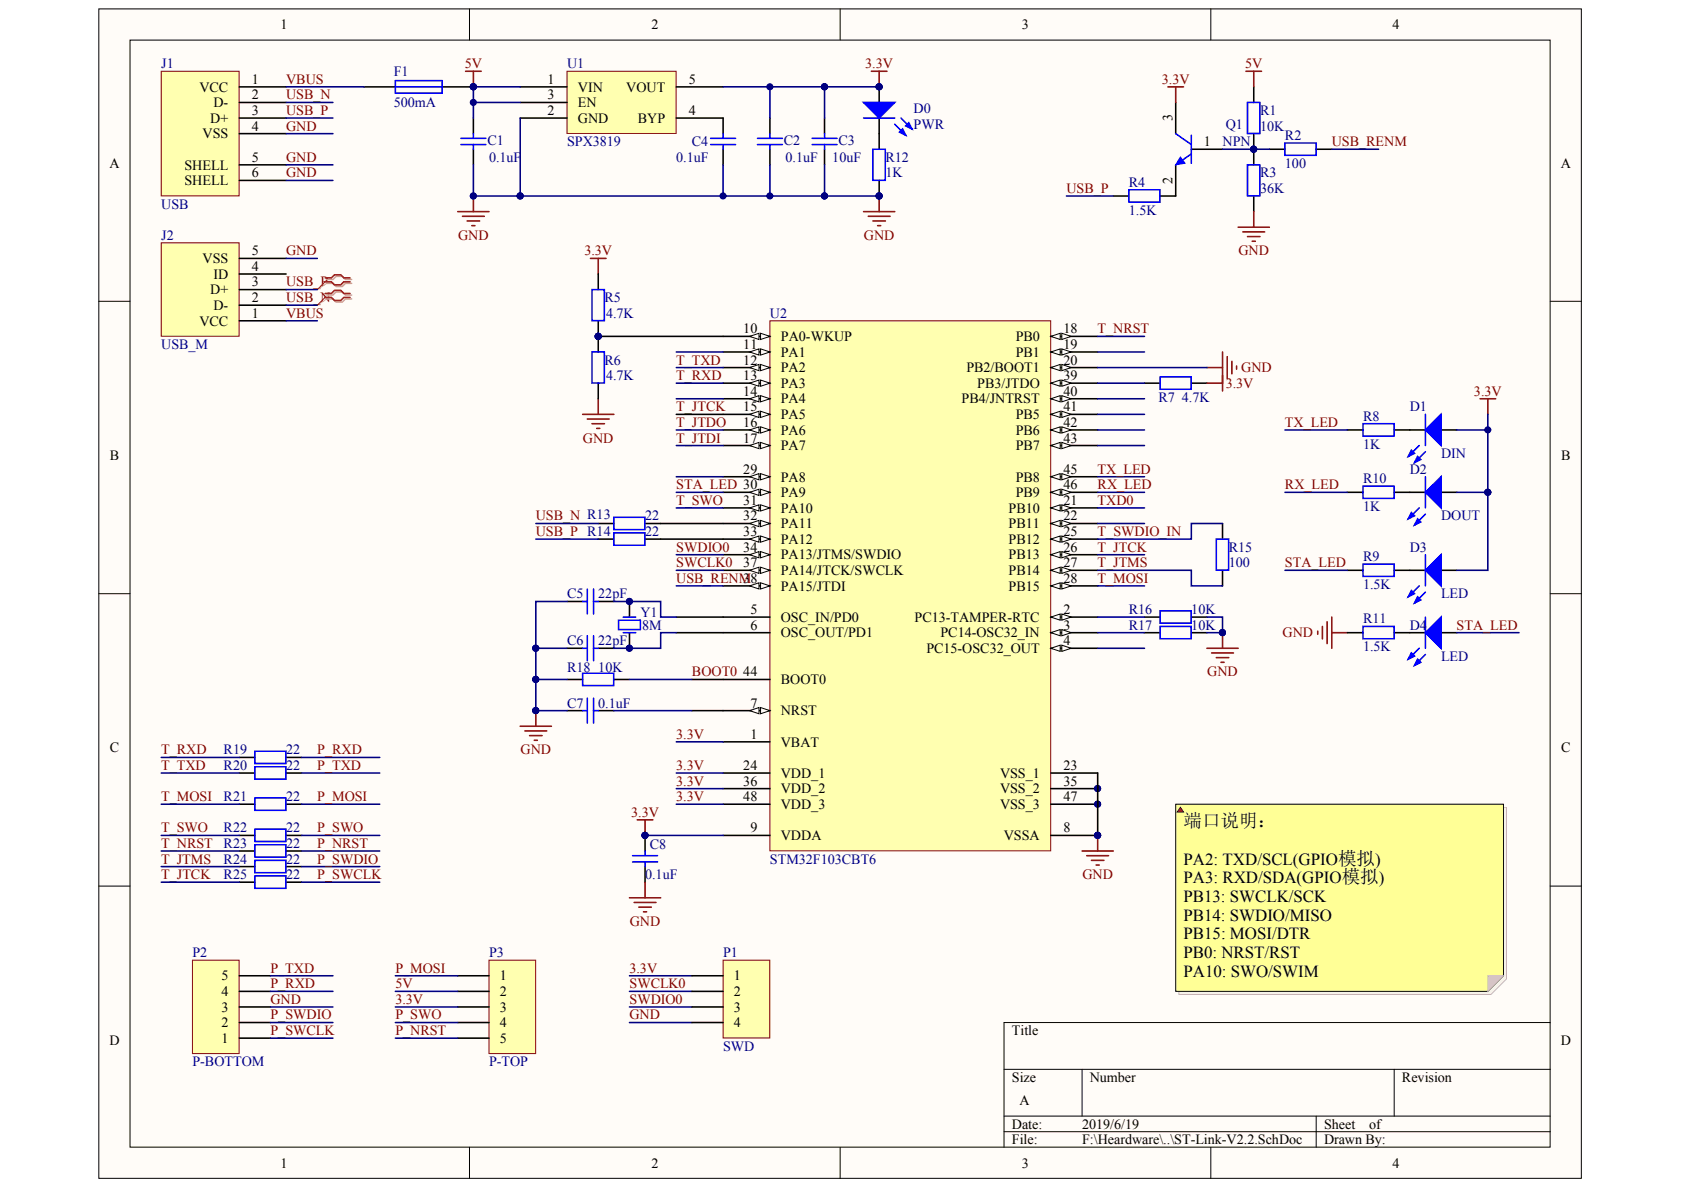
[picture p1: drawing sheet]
# Altium project ST-Link-V1.0.PrjPcb
1 sheet, 48 parts. Net scope: global (net labels, ports and power ports of the same name join across sheets).
Board file: ST-Link-V1.0.PcbDoc

## Sheet ST-Link-V1.0.SchDoc
size A

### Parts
C1  value 0.1uF  [C-0603]  (hidden comment: Cap)
C2  value 0.1uF  [C-0603]  (hidden comment: Cap)
C3  value 10uF  [C-0603]  (hidden comment: Cap)
C4  value 0.1uF  [C-0603]  (hidden comment: Cap)
C5  value 22pF  [C-0603]  (hidden comment: Cap)
C6  value 22pF  [C-0603]  (hidden comment: Cap)
C7  value 0.1uF  [C-0603]  (hidden comment: Cap)
C8  value 0.1uF  [C-0603]  (hidden comment: Cap)
D0  PWR  [SMT_LED_0603]
D1  DIN  [SMT_LED_0603]
D2  DOUT  [SMT_LED_0603]
D3  LED  [SMT_LED_0603]
D4  LED  [SMT_LED_0603]
F1  value 500mA  [0805-1]  (hidden comment: Fuse1)
J1  USB  [USB-B]
J2  USB_M  [USB_MICRO_5S_B]
P1  SWD  [SIP4-1.27]
P2  P-BOTTOM  [HEADER_5]
P3  P-TOP  [HEADER_5]
Q1  NPN  [SOT23-3]
R1  value 10K  [0603-1]  (hidden comment: Res1)
R2  value 100  [0603-1]  (hidden comment: Res1)
R3  value 36K  [0603-1]  (hidden comment: Res1)
R4  value 1.5K  [0603-1]  (hidden comment: Res1)
R5  value 4.7K  [0603-1]  (hidden comment: Res2)
R6  value 4.7K  [0603-1]  (hidden comment: Res2)
R7  value 4.7K  [0603-1]  (hidden comment: Res2)
R8  value 1K  [0603-1]  (hidden comment: Res2)
R9  value 1.5K  [0603-1]  (hidden comment: Res2)
R10  value 1K  [0603-1]  (hidden comment: Res2)
R11  value 1.5K  [0603-1]  (hidden comment: Res2)
R12  value 1K  [0603-1]  (hidden comment: Res2)
R13  value 22  [0603-1]  (hidden comment: Res2)
R14  value 22  [0603-1]  (hidden comment: Res2)
R15  value 100  [0603-1]  (hidden comment: Res2)
R16  value 10K  [0603-1]  (hidden comment: Res1)
R17  value 10K  [0603-1]  (hidden comment: Res1)
R18  value 10K  [0603-1]  (hidden comment: Res2)
R19  value 22  [0603-1]  (hidden comment: Res2)
R20  value 22  [0603-1]  (hidden comment: Res2)
R21  value 22  [0603-1]  (hidden comment: Res2)
R22  value 22  [0603-1]  (hidden comment: Res2)
R23  value 22  [0603-1]  (hidden comment: Res2)
R24  value 22  [0603-1]  (hidden comment: Res2)
R25  value 22  [0603-1]  (hidden comment: Res2)
U1  SPX3819  [SOT23-5]
U2  STM32F103CBT6  [LQFP48_N]
Y1  8M  [XAL5032 2-Leads]

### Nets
3.3V: C2.2 C3.2 C8.2 D0.1(A) D1.1(A) D2.1(A) D3.1(A) P1.1 P3.3 Q1.3(C) R5.2 R7.2 U1.5(VOUT) U2.1(VBAT) U2.9(VDDA) U2.24(VDD_1) U2.36(VDD_2) U2.48(VDD_3)
5V: C1.2 F1.2 P3.2 R1.1 U1.1(VIN) U1.3(EN)
GND: C1.1 C2.1 C3.1 C4.1 C5.1 C6.1 C7.1 C8.1 J1.4(VSS) J1.5(SHELL) J1.6(SHELL) J2.5(VSS) P1.4 P2.3 R3.2 R6.1 R11.1 R12.1 R16.2 R17.2 R18.1 U1.2(GND) U2.8(VSSA) U2.20(PB2/BOOT1) U2.23(VSS_1) U2.35(VSS_2) U2.47(VSS_3)
BOOT0: R18.2 U2.44(BOOT0)
P_MOSI: P3.1 R21.2
P_NRST: P3.5 R23.2
P_RXD: P2.4 R19.2
P_SWCLK: P2.1 R25.2
P_SWDIO: P2.2 R24.2
P_SWO: P3.4 R22.2
P_TXD: P2.5 R20.2
RX_LED: R10.1 U2.46(PB9)
STA_LED: D4.1(A) R9.2 U2.30(PA9)
SWCLK0: P1.2 U2.37(PA14/JTCK/SWCLK)
SWDIO0: P1.3 U2.34(PA13/JTMS/SWDIO)
T_JTCK: R25.1 U2.15(PA5) U2.26(PB13)
T_JTDI: U2.17(PA7)
T_JTDO: U2.16(PA6)
T_JTMS: R15.1 R24.1 U2.27(PB14)
T_MOSI: R21.1 U2.28(PB15)
T_NRST: R23.1 U2.18(PB0)
T_RXD: R19.1 U2.13(PA3)
T_SWDIO_IN: R15.2 U2.25(PB12)
T_SWO: R22.1 U2.31(PA10)
T_TXD: R20.1 U2.12(PA2)
TX_LED: R8.1 U2.45(PB8)
TXD0: U2.21(PB10)
USB_N: J1.2(D-) J2.2(D-) R13.1
USB_P: J1.3(D+) J2.3(D+) R4.2 R14.1
USB_RENM: R2.2 U2.38(PA15/JTDI)
VBUS: F1.1 J1.1(VCC) J2.1(VCC)
NetC4_2: C4.2 U1.4(BYP)
NetC5_2: C5.2 U2.5(OSC_IN/PD0) Y1.1(OSC1)
NetC6_2: C6.2 U2.6(OSC_OUT/PD1) Y1.2(OSC2)
NetC7_2: C7.2 U2.7(NRST)
NetD0_2: D0.2(K) R12.2
NetD1_2: D1.2(K) R8.2
NetD2_2: D2.2(K) R10.2
NetD3_2: D3.2(K) R9.1
NetD4_2: D4.2(K) R11.2
NetQ1_1: Q1.1(B) R1.2 R2.1 R3.1
NetQ1_2: Q1.2(E) R4.1
NetR5_1: R5.1 R6.2 U2.10(PA0-WKUP)
NetR7_1: R7.1 U2.39(PB3/JTDO)
NetR13_2: R13.2 U2.32(PA11)
NetR14_2: R14.2 U2.33(PA12)
NetR16_1: R16.1 U2.2(PC13-TAMPER-RTC)
NetR17_1: R17.1 U2.3(PC14-OSC32_IN)

Not connected (* = marked no-connect by the designer): J2 4(ID); U2 4(PC15-OSC32_OUT) 11(PA1) 14(PA4) 19(PB1) 22(PB11) 29(PA8) 40(PB4/JNTRST) 41(PB5) 42(PB6) 43(PB7)

### Layout directives
differential pair: USB_N, USB_P

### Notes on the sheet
- 端口说明：
  PA2: TXD/SCL(GPIO模拟)
  PA3: RXD/SDA(GPIO模拟)
  PB13: SWCLK/SCK
  PB14: SWDIO/MISO
  PB15: MOSI/DTR
  PB0: NRST/RST
  PA10: SWO/SWIM
